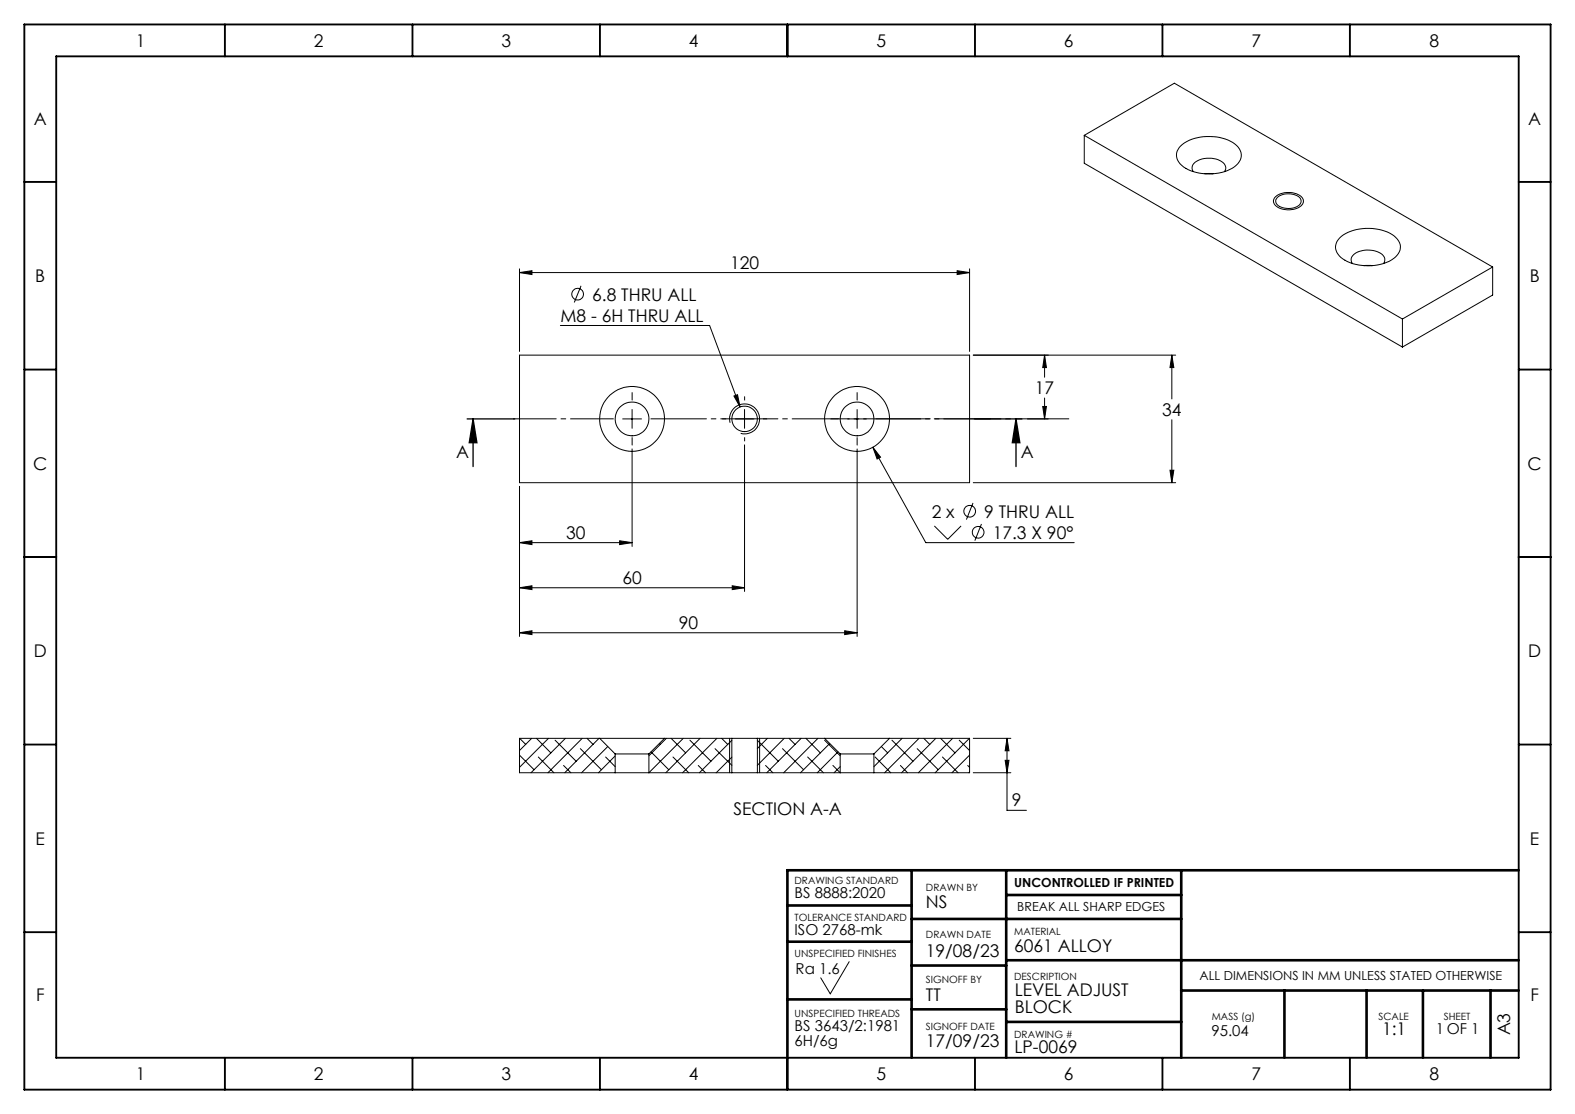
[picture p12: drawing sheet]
<svg xmlns="http://www.w3.org/2000/svg" width="594mm" height="420mm" viewBox="0 0 594 420" stroke-linecap="round" stroke-linejoin="round" font-family="sans-serif">
<g fill="none" stroke="#000" stroke-width=".71">
<path d="M9.2 9.2h575.6v401.7h-575.6zM84.8 9.2v12M155.6 9.2v12M226.3 9.2v12M297 9.2v12M367.7 9.2v12M438.4 9.2v12M509.1 9.2v12M21.2 21.2h551.6v377.6h-551.6zM9.2 68.6h12M572.8 68.6h12M9.2 139.3h12"/>
<path d="M572.8 139.3h12M9.2 210h12M572.8 210h12M9.2 280.7h12M572.8 280.7h12M9.2 351.5h12M572.8 351.5h12M84.8 398.8v12.1M155.6 398.8v12.1M226.3 398.8v12.1M297 398.8v12.1M367.7 398.8v12.1"/>
<path d="M438.4 398.8v12.1M509.1 398.8v12.1"/>
</g>
<g fill="none" stroke="#000" stroke-width=".99">
<path d="M343.8 328.1v70.7M379.5 328.1v70.7M379.5 337.5h66M445.5 328.1v70.7M572.8 328.1h-275.8v70.7M297 341.4h46.8M297 355.1h46.8M343.8 346.5h101.7M297 376.8h46.8M343.8 364.1h35.7M379.5 362.1h193.3M445.5 373.5h127.3"/>
<path d="M484.4 373.5v25.3M515.4 373.5v25.3M536.6 373.5v25.3M562.1 373.5v25.3M343.8 380.6h35.7M379.5 385.3h66"/>
</g>
<g fill="none" stroke="#000" stroke-width=".38">
<path d="M408.9 51l120 69.3M408.9 51l34-19.6 120 69.3M408.9 51v10.6l120 69.3M445.2 55.1a17.9 17.9 0 0 1 19.8-1.3 5.1 5.1 0 0 1 3.1 4.3 5.1 5.1 0 0 1-2.5 4.8 18.1 18.1 0 0 1-19.9-.5 4.7 4.7 0 0 1-.5-7.3zM450 64.7a2.81 2.81 0 0 1 1.9-4.2 9.1 9.1 0 0 1 9.8 1.3l.6 1.5-.5 1.4M454.4 65.5h3.1M481 74.3a7.9 7.9 0 0 1 10.2 .4 2.73 2.73 0 0 1-2.2 3.9 7.4 7.4 0 0 1-8.5-1.8l-.2-1.2zM481.7 74.5a6.9 6.9 0 0 1 8.7 .3 2.22 2.22 0 0 1-1.5 3.2 6.7 6.7 0 0 1-7.6-1.3l-.1-1.4zM505.3 89.7a17.6 17.6 0 0 1 21.1-.1 4.8 4.8 0 0 1-.8 7.9 18.2 18.2 0 0 1-19.9-.4 4.7 4.7 0 0 1-.4-7.4zM510.1 99.3a2.75 2.75 0 0 1 1.8-4.2 9.4 9.4 0 0 1 9.8 1.3l.6 1.5-.5 1.4M195.9 102.8l4.7-.7v1.4zM195.9 101.4v31.1"/>
<path d="M195.9 102.8h169.8M219.1 107.8l-2.5 6.2M361 102.1l4.7 .7-4.7 .7zM365.7 101.4v31.1M514.3 100.2h3.2M562.9 100.7v10.6l-34 19.6M562.9 100.7l-34 19.6M195.9 133.9h169.8v48.1h-169.8zM211.3 122.7h56.3l11.5 30.8M394 133.9l.7 4.7h-1.4zM394 133.9v8.3M442 133.9l.7 4.7h-1.4z"/>
<path d="M442 133.9v16.5M443.4 133.9h-76.3M528.9 120.3v10.6M234.8 158h7.1M238.4 154.4v7.1M275.4 159.4a5.6 5.6 0 0 1 4.9-7.1 5.6 5.6 0 0 1 6.1 6.1 5.6 5.6 0 0 1-7 5M276.8 149.3l1.4-.5 .9 4.7zM277.3 158h7M280.8 154.4v7.1M319.7 158h7M323.3 154.4v7.1M387.5 158h7.9"/>
<path d="M393.3 153.3h1.4l-.7 4.7zM394 150.1v7.9M442 158.3v23.7M238.4 169.3v36.8M280.8 167.7v55.3M323.3 169.3v70.7M329.2 168.6l2.9 3.8-1.3 .7zM329.2 168.6l20 36h55.9M441.3 177.3h1.4l-.7 4.7zM195.9 183.4v56.6M352.4 198.3l5 5.1 5.1-5.1M367 189.6l-2.5 6.3"/>
<path d="M367.1 182h76.3M370.2 197.6l-2.5 6.3M195.9 204.6l4.7-.7v1.5zM195.9 204.6h42.5M233.7 203.9l4.7 .7-4.7 .8zM195.9 221.6l4.7-.7v1.4zM195.9 238.6l4.7-.8v1.5zM195.9 221.6h84.9M195.9 238.6h127.4M276.2 220.9l4.6 .7-4.6 .7zM318.6 237.8l4.7 .8-4.7 .7zM196 278.4l2.3 2.3"/>
<path d="M200.5 278.4l-4.6 4.6M202.3 278.4l5.5 5.5M206.9 278.4l-11 10.9M209.4 279.1l7.9 7.9M213.2 278.4l-12.9 13M219.6 278.4l-12.9 13M221.4 278.4l2.3 2.3M225.9 278.4l-12.9 13M226.2 278.4h24.4M226.2 278.4h-30.3v13h36.1M226.2 278.4l5.8 5.9M250.6 278.4l-5.9 5.9"/>
<path d="M250.6 278.4h25.4M251.3 278.4l-6.6 6.6M253.1 278.4l5.5 5.5M257.7 278.4l-13 13M260.2 279.1l7.9 7.9M264 278.4l-12.9 13M270.4 278.4l-13 13M272.2 278.4l2.3 2.3M275.2 278.4v13M276 278.4h9.6M276 278.4v13M276 279.1l-12.2 12.3"/>
<path d="M285.6 278.4v13M285.6 278.4h25.4M285.6 279.1l7.9 7.9M286.5 278.4v13M289.4 278.4l-3.8 3.8M295.8 278.4l-10.2 10.2M297.6 278.4l2.3 2.3M302.2 278.4l-13 13M303.9 278.4l5.5 5.5M308.5 278.4l-12.9 13M311 278.4h24.5M311 278.4l5.9 5.9"/>
<path d="M311 279.1l5.9 5.9M335.5 278.4l-5.9 5.9M335.5 278.4h30.2M336.4 279.1l7.9 7.9M340.2 278.4l-10.6 10.7M346.6 278.4l-13 13M348.4 278.4l2.2 2.3M352.9 278.4l-12.9 13M354.7 278.4l5.5 5.5M359.3 278.4l-12.9 13M361.8 279.1l3.9 3.9M365.6 278.4l-12.9 13"/>
<path d="M365.7 278.4v13h-36.1M367.1 278.4h14.1M379.8 278.4l.7 4.7h-1.4zM379.8 278.4v27.1h7.3M195.9 284.7l5.5 5.5M203 285.4l5.9 6M212.5 288.6l2.8 2.8M218.9 282.3l7.9 7.9M228.4 285.4l3.6 3.7M229.2 281.5l-9.9 9.9M232 284.3h12.7M232 291.4h12.7"/>
<path d="M232 284.3v7.1M232 285l-6.3 6.4M244.7 284.3v7.1M244.7 291.4h31.3M245.5 283.5l6.7 6.7M248.7 280.3l.4 .4M253.8 285.4l5.9 6M263.3 288.6l2.8 2.8M269.7 282.3l6.3 6.3M276 291.4h9.6M276 285.5l-5.9 5.9M285.6 291.4h31.3"/>
<path d="M288.7 288.6l2.8 2.8M295.1 282.3l8 7.9M304.6 285.4l5.9 6M312.9 280.3l-11 11.1M314.1 288.6l2.8 2.8M316.1 283.5l-7.9 7.9M316.9 284.3h12.7M316.9 291.4h12.7M316.9 284.3v7.1M316.9 289.1l-2.3 2.3M329.6 284.3v7.1M330 285.4l5.9 6"/>
<path d="M332.4 281.5l2.4 2.4M339.6 288.6l2.7 2.8M345.9 282.3l7.9 7.9M355.4 285.4l5.9 6M365 288.6l.7 .7M365.7 284.7l-6.7 6.7M365.7 291.1l-.3 .3M367.1 291.4h14.1M379.1 286.7h1.4l-.7 4.7zM320.3 362.6l-7.2 12.1-3.6-6"/>
<circle cx="217.9" cy="110.9" r="2.21"/>
<circle cx="238.4" cy="158" r="6.4"/>
<circle cx="238.4" cy="157.9" r="12.2"/>
<circle cx="280.8" cy="157.9" r="4.8"/>
<circle cx="323.2" cy="157.9" r="12.2"/>
<circle cx="323.2" cy="158" r="6.4"/>
<circle cx="365.7" cy="192.8" r="2.2"/>
<circle cx="368.9" cy="200.7" r="2.2"/>
</g>
<path d="M176.2 158h17.9M178.4 158l1.5 8.9h-2.9zM178.4 158v17.9M367.5 158h17.9M383.2 158l1.4 8.9h-2.8zM383.2 158v17.9" fill="none" stroke="#000" stroke-width=".49"/>
<path d="M238.4 150.9v-2.9M273.8 157.9h-1.3M280.8 150.9v-1.3M287.9 157.9h1.3M316.2 157.9h-2.8M323.3 150.9v-2.9M238.4 165v2.8M280.8 165v1.3M323.3 165v2.8" fill="none" stroke="#000" stroke-width=".38" stroke-dasharray="21.6 1.8 1.8 1.8"/>
<path d="M330.3 157.9h72.8" fill="none" stroke="#000" stroke-width=".38" stroke-dasharray="21.6 1.8 1.8 1.8" stroke-dashoffset="1.3"/>
<path d="M231.3 157.9h-37.7" fill="none" stroke="#000" stroke-width=".38" stroke-dasharray="21.6 1.8 1.8 1.8" stroke-dashoffset="5.4"/>
<path d="M245.5 157.9h128.1" fill="none" stroke="#000" stroke-width=".38" stroke-dasharray="21.6 1.8 1.8 1.8" stroke-dashoffset=".6"/>
<g fill="#000">
<path d="M394 133.9l.7 4.7h-1.4zM393.3 153.3h1.4l-.7 4.7z"/>
<path d="M383.2 158l1.4 8.9h-2.8zM178.4 158l1.5 8.9h-2.9z"/>
<path d="M441.3 177.3h1.4l-.7 4.7zM442 133.9l.7 4.7h-1.4zM361 102.1l4.7 .7-4.7 .7zM195.9 102.8l4.7-.7v1.4zM195.9 204.6l4.7-.7v1.5zM233.7 203.9l4.7 .7-4.7 .8zM195.9 221.6l4.7-.7v1.4zM276.2 220.9l4.6 .7-4.6 .7zM195.9 238.6l4.7-.8v1.5zM318.6 237.8l4.7 .8-4.7 .7zM329.2 168.6l1.6 4.5 1.3-.7zM276.8 149.3l2.3 4.2-.9-4.7zM379.1 286.7h1.4l-.7 4.7zM379.8 278.4l.7 4.7h-1.4z"/>
</g>
<g font-size="6.6">
<text x="51.2" y="17.6">1</text>
<text x="118.4" y="17.6">2</text>
<text x="189.1" y="17.6">3</text>
<text x="259.8" y="17.6">4</text>
<text x="330.5" y="17.6">5</text>
<text x="401.2" y="17.6">6</text>
<text x="472" y="17.6">7</text>
<text x="539.1" y="17.6">8</text>
<text x="12.8" y="47.3">A</text>
<text x="576.4" y="47.3">A</text>
<text x="275.3" y="101.3">120</text>
<text x="13.3" y="106.3">B</text>
<text x="576.9" y="106.3">B</text>
<text x="223.3" y="113.3">6.8 THRU ALL</text>
<text x="211.4" y="121.3">M8 - 6H THRU ALL</text>
<text x="390.3" y="148.6">17</text>
<text x="438.3" y="156.8">34</text>
<text x="172.1" y="172.8">A</text>
<text x="385" y="172.8">A</text>
<text x="12.5" y="177">C</text>
<text x="576.1" y="177">C</text>
<text x="351.4" y="195.2">2 x</text>
<text x="371.2" y="195.2">9 THRU ALL</text>
<text x="213.5" y="203.2">30</text>
<text x="374.4" y="203.1">17.3 X 90°</text>
<text x="234.7" y="220.1">60</text>
<text x="256" y="237.1">90</text>
<text x="12.8" y="247.7">D</text>
<text x="576.3" y="247.7">D</text>
<text x="381.7" y="304.1">9</text>
<text x="276.6" y="307.3">SECTION A-A</text>
<text x="13.4" y="318.5">E</text>
<text x="577" y="318.5">E</text>
<text x="349.2" y="342.4">NS</text>
<text x="382.5" y="359.1">6061 ALLOY</text>
<text x="349.2" y="360.7">19/08/23</text>
<text x="13.6" y="377.5">F</text>
<text x="349.2" y="377.3">TT</text>
<text x="382.7" y="375.7">LEVEL ADJUST</text>
<text x="577.2" y="377.5">F</text>
<text x="382.7" y="382.1">BLOCK</text>
<text x="349.2" y="394.8">17/09/23</text>
<text x="521.2" y="390.2">1:1</text>
<text x="569.5" y="390.4" transform="rotate(-90 569.5 390.4)">A3</text>
<text x="382.6" y="396.9">LP-0069</text>
<text x="51.2" y="407.2">1</text>
<text x="118.4" y="407.2">2</text>
<text x="189.1" y="407.2">3</text>
<text x="259.8" y="407.2">4</text>
<text x="330.5" y="407.2">5</text>
<text x="401.2" y="407.2">6</text>
<text x="472" y="407.2">7</text>
<text x="539.1" y="407.2">8</text>
</g>
<g font-size="5.7">
<text x="299.7" y="338.6">BS 8888:2020</text>
<text x="299.7" y="352.5">ISO 2768-mk</text>
<text x="300.1" y="367.4">Ra 1.6</text>
<text x="299.7" y="388.8">BS 3643/2:1981</text>
<text x="541.5" y="389.9">1 OF 1</text>
<text x="299.7" y="394.4">6H/6g</text>
<text x="456.9" y="390.6">95.04</text>
</g>
<g font-size="4.7">
<text x="382.5" y="334.5">UNCONTROLLED IF PRINTED</text>
<text x="383.7" y="343.6">BREAK ALL SHARP EDGES</text>
<text x="452.4" y="369.5">ALL DIMENSIONS IN MM UNLESS STATED OTHERWISE</text>
</g>
<g font-size="3.8">
<text x="299.7" y="333.4">DRAWING STANDARD</text>
<text x="349.2" y="336">DRAWN BY</text>
<text x="299.7" y="347.2">TOLERANCE STANDARD</text>
<text x="349.2" y="353.9">DRAWN DATE</text>
<text x="382.5" y="352.5">MATERIAL</text>
<text x="299.7" y="360.7">UNSPECIFIED FINISHES</text>
<text x="349.2" y="370.8">SIGNOFF BY</text>
<text x="382.5" y="369.5">DESCRIPTION</text>
<text x="299.7" y="383.5">UNSPECIFIED THREADS</text>
<text x="349.2" y="388.2">SIGNOFF DATE</text>
<text x="457" y="384.6">MASS (g)</text>
<text x="519.9" y="384.6">SCALE</text>
<text x="544.5" y="384.6">SHEET</text>
<text x="382.5" y="391.3">DRAWING #</text>
</g>
</svg>
